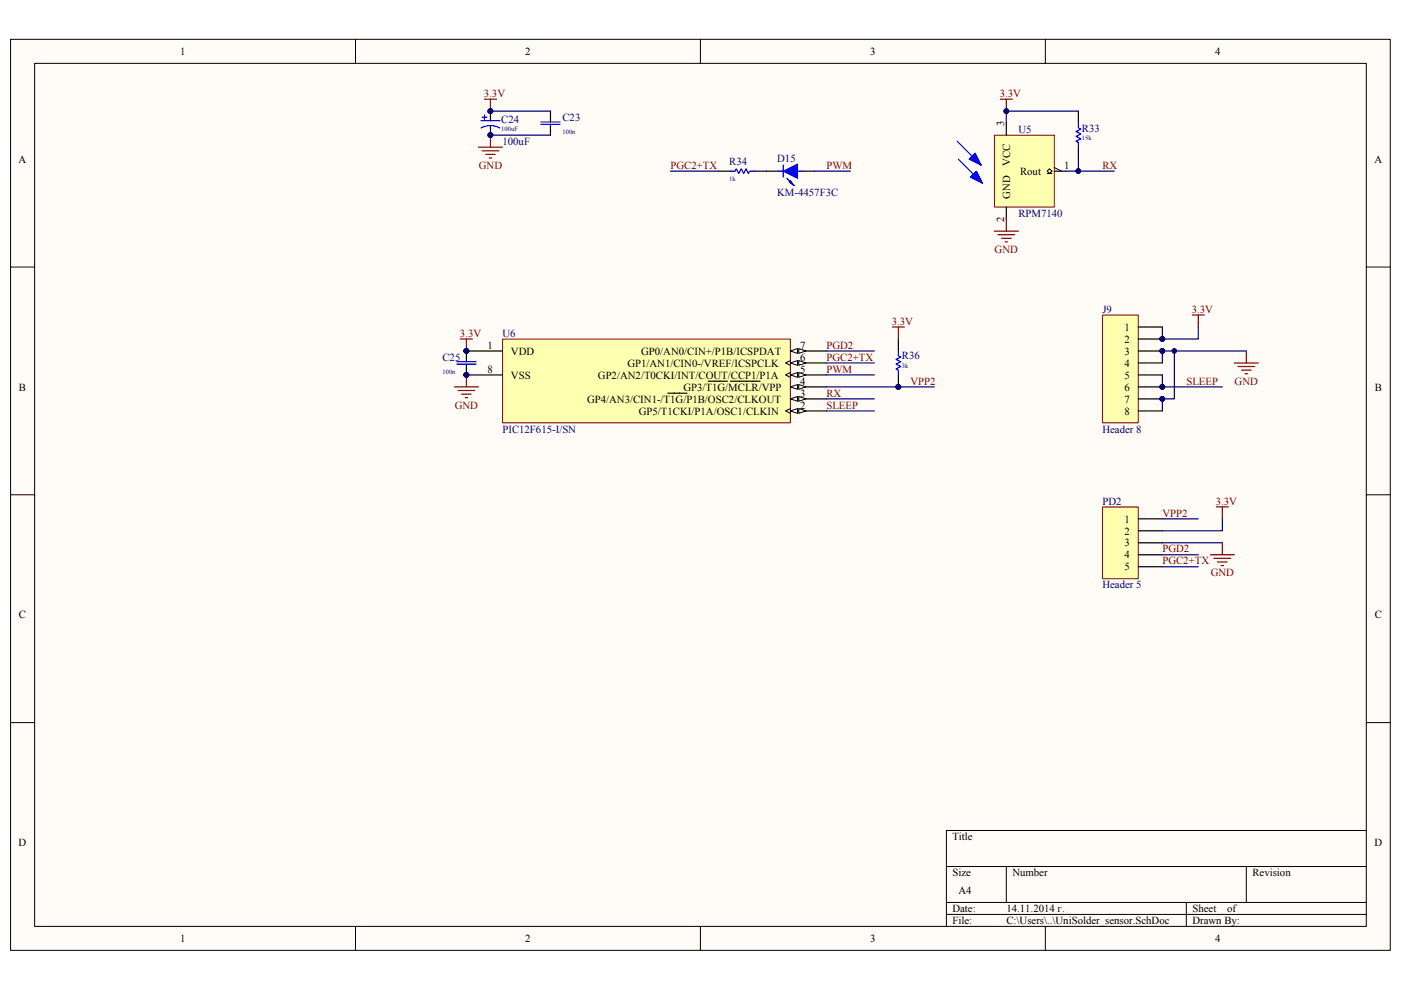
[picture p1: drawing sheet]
<svg xmlns="http://www.w3.org/2000/svg" width="297mm" height="210mm" viewBox="0 0 297 210" stroke-linecap="round" stroke-linejoin="round" font-family="sans-serif">
<path d="M2.3 8.4h292.5v193.2h-292.5z" fill="#fffcf8"/>
<path d="M2.2 8.3h292.6v193.3h-292.6z" fill="none" stroke="#000" stroke-width=".21"/>
<path d="M7.4 13.5h282.3v183h-282.3z" fill="#fffcf8"/>
<g fill="none" stroke="#000" stroke-width=".21">
<path d="M7.3 13.4h282.4v183.1h-282.4zM75.4 8.3v5.1M148.5 8.3v5.1M221.6 8.3v5.1M2.2 56.6h5.1M289.7 56.6h5.1M2.2 104.9h5.1M289.7 104.9h5.1M2.2 153.3h5.1M289.7 153.3h5.1M289.7 176.1h-89v20.4M75.4 196.5v5.1"/>
<path d="M148.5 196.5v5.1M200.7 183.8h89M200.7 191.4h89M200.7 194h89M213.4 183.8v7.6M221.6 196.5v5.1M251.5 191.4v5.1M264.2 183.8v7.6"/>
</g>
<path d="M106.6 71.9h61v17.8h-61z" fill="#ffffb0"/>
<path d="M106.5 71.9h61.1v17.8h-61.1z" fill="none" stroke="#800000" stroke-width=".21"/>
<path d="M98.9 74.4h7.6M167.6 87.2h7.6" fill="none" stroke="#000" stroke-width=".25"/>
<circle cx="98.9" cy="74.4" r=".49" fill="#000080" stroke="#000080" stroke-width=".21"/>
<path d="M167.6 86.7l-1 .5 1 .5" fill="none" stroke="#000" stroke-width=".21"/>
<g fill="#fffcf8" stroke="#000" stroke-width=".21">
<path d="M167.6 87.2l1.5-.5v1z"/>
<path d="M169.4 86.7l1.5 .5-1.5 .5z"/>
</g>
<path d="M167.6 84.6h7.6" fill="none" stroke="#000" stroke-width=".25"/>
<g fill="#fffcf8" stroke="#000" stroke-width=".21">
<path d="M167.6 84.6l1.5-.5v1z"/>
<path d="M169.4 84.1l1.5 .5-1.5 .5z"/>
</g>
<path d="M141.6 83.4h4.1M167.6 82.1h7.6" fill="none" stroke="#000" stroke-width=".25"/>
<g fill="#fffcf8" stroke="#000" stroke-width=".21">
<path d="M167.6 82.1l1.5-.5v1z"/>
<path d="M169.4 81.6l1.5 .5-1.5 .5z"/>
</g>
<path d="M167.6 79.5h7.6M150.2 80.9h4M154.9 80.9h6.2" fill="none" stroke="#000" stroke-width=".25"/>
<path d="M167.6 79l-1 .5 1 .5" fill="none" stroke="#000" stroke-width=".21"/>
<g fill="#fffcf8" stroke="#000" stroke-width=".21">
<path d="M167.6 79.5l1.5-.5v1z"/>
<path d="M169.4 79l1.5 .5-1.5 .5z"/>
</g>
<path d="M167.6 77h7.6" fill="none" stroke="#000" stroke-width=".25"/>
<path d="M167.6 76.5l-1 .5 1 .5" fill="none" stroke="#000" stroke-width=".21"/>
<g fill="#fffcf8" stroke="#000" stroke-width=".21">
<path d="M167.6 77l1.5-.5v1z"/>
<path d="M169.4 76.5l1.5 .5-1.5 .5z"/>
</g>
<path d="M167.6 74.4h7.6" fill="none" stroke="#000" stroke-width=".25"/>
<g fill="#fffcf8" stroke="#000" stroke-width=".21">
<path d="M167.6 74.4l1.5-.5v1.1z"/>
<path d="M169.4 73.9l1.5 .5-1.5 .6z"/>
</g>
<path d="M104 23.6v2M104 26.6v2.1M116.7 23.6v2.3M116.7 26.4v2.3M162.5 36.3h2.5M170.1 36.3h2.6M98.9 77.2v2.3h7.6M98.9 74.4v2.3" fill="none" stroke="#000" stroke-width=".25"/>
<g fill="#000080" stroke="#000080" stroke-width=".21">
<circle cx="98.9" cy="79.5" r=".49"/>
<circle cx="98.9" cy="74.4" r=".49"/>
<circle cx="104" cy="28.7" r=".5"/>
<circle cx="104" cy="23.6" r=".5"/>
</g>
<g fill="none" stroke="#800000" stroke-width=".25">
<path d="M101.4 31.2h5.1M102.2 32h3.6M102.7 21h2.6M103 32.7h2M103.7 33.5h.5M104 21v2.6M104 28.7v2.5M97.6 71.9h2.6M98.9 71.9v2.5M98.9 79.5v2.6M96.3 82.1h5.1M97.1 82.8h3.6"/>
<path d="M97.9 83.6h2M98.6 84.3h.5"/>
</g>
<path d="M102 25.6h4M102 27.1l1.2-.4 .8-.1 1.2 .2 .8 .4M102.2 24.8h1M102.7 24.3v1.1M114.7 25.9h4M114.7 26.4h4M165 36.3h5.1M166 35v2.6M166.8 37.8l1.5 1.5-.7-1-.3 .3 1 .7M96.9 76.7h4M96.9 77.2h4" fill="none" stroke="#00f" stroke-width=".25"/>
<path d="M104 23.6h12.7M104 28.7h12.7M142.1 36.3h10.2M172.7 36.3h7.6" fill="none" stroke="#000080" stroke-width=".25"/>
<path d="M166 36.3l3.1-1.5v3z" fill="#00f" stroke="#00f" stroke-width=".21"/>
<path d="M210.9 28.7h12.6v15.2h-12.6z" fill="#ffffb0"/>
<path d="M210.8 28.7h12.7v15.2h-12.7z" fill="none" stroke="#800000" stroke-width=".21"/>
<path d="M213.4 26.1v2.6M223.5 36.3h2.6M228.6 23.6v2.5M228.6 31.2v2.6M213.4 43.9v2.6M190.5 71.9v2.5M190.5 79.5v2.6" fill="none" stroke="#000" stroke-width=".25"/>
<path d="M222 36.8h1M222 36.3l.5-.5 .5 .5-.5 .5zM223.5 35.5l1.6 .8" fill="none" stroke="#000" stroke-width=".21"/>
<path d="M202.9 30l5.1 5M203.2 33.8l5.1 5M228.6 26.1v1l.5 .3-1 .5 1 .5-1 .5 1 .5-1 .6 .5 .2v1M190.5 74.4v1.1l.5 .2-1 .5 1 .5-1 .5 1 .5-1 .6 .5 .2v1" fill="none" stroke="#00f" stroke-width=".25"/>
<g fill="#00f" stroke="#00f" stroke-width=".25">
<path d="M205.5 33.8l1.3-1.3 1.2 2.5z"/>
<path d="M205.7 37.6l1.3-1.3 1.3 2.5z"/>
</g>
<g fill="none" stroke="#800000" stroke-width=".25">
<path d="M212.1 21h2.5M213.4 21v2.6M210.8 49h5.1M211.6 49.8h3.6M212.3 50.5h2.1M213.1 51.3h.5M213.4 46.5v2.5M189.2 69.4h2.5M190.5 69.4v2.5M252.8 66.8h2.5M254.1 66.8v2.6M261.7 77h5.1"/>
<path d="M262.5 77.7h3.5M263.2 78.5h2.1M264 79.3h.5M264.2 74.4v2.6"/>
</g>
<g fill="#000080" stroke="#000080" stroke-width=".21">
<circle cx="213.3" cy="23.6" r=".49"/>
<circle cx="228.6" cy="36.3" r=".49"/>
<circle cx="190.5" cy="82.1" r=".5"/>
</g>
<path d="M228.6 23.6h-15.2v2.5M228.6 33.8v2.5h-2.5M228.6 36.3h7.7M175.2 82.1h22.9" fill="none" stroke="#000080" stroke-width=".25"/>
<path d="M233.8 66.8h7.5v22.9h-7.5z" fill="#ffffb0"/>
<path d="M233.7 66.8h7.6v22.9h-7.6z" fill="none" stroke="#800000" stroke-width=".21"/>
<path d="M152.3 36.3h2.6M160 36.3h2.5M241.3 69.4h5.1M241.3 71.9h5.1M241.3 74.4h5.1M241.3 77h5.1M241.3 79.5h5.1M241.3 82.1h5.1M241.3 84.6h5.1M241.3 87.2h5.1" fill="none" stroke="#000" stroke-width=".25"/>
<g fill="#000080" stroke="#000080" stroke-width=".21">
<circle cx="246.4" cy="71.9" r=".5"/>
<circle cx="246.4" cy="74.4" r=".5"/>
<circle cx="246.4" cy="82.1" r=".5"/>
<circle cx="246.4" cy="84.6" r=".5"/>
<circle cx="249" cy="74.4" r=".5"/>
</g>
<path d="M246.4 79.5v2.6h12.8M246.4 69.4v2.5h7.7v-2.5M249 74.4v10.2h-2.6v2.6M264.2 74.4h-17.8v2.6M246.4 117.7h7.7M246.4 115.1h12.8M246.4 110h7.7M259.2 110v2.6h-12.8M246.4 120.2h7.7" fill="none" stroke="#000080" stroke-width=".25"/>
<path d="M154.9 36.3h1l.2-.5 .5 1 .5-1 .6 1 .5-1 .5 1 .2-.5h1.1" fill="none" stroke="#00f" stroke-width=".25"/>
<path d="M256.6 117.7h5.1M257.4 118.4h3.5M257.9 107.5h2.5M258.1 119.2h2.1M258.9 120h.5M259.2 107.5v2.5M259.2 115.1v2.6" fill="none" stroke="#800000" stroke-width=".25"/>
<path d="M233.8 107.5h7.5v15.2h-7.5z" fill="#ffffb0"/>
<path d="M233.7 107.5h7.6v15.2h-7.6z" fill="none" stroke="#800000" stroke-width=".21"/>
<path d="M241.3 110h5.1M241.3 112.6h5.1M241.3 115.1h5.1M241.3 117.7h5.1M241.3 120.2h5.1" fill="none" stroke="#000" stroke-width=".25"/>
<path d="M175.2 74.4h10.2M175.2 77h10.2M175.2 79.5h10.2M175.2 84.6h10.2M175.2 87.2h10.2" fill="none" stroke="#000080" stroke-width=".25"/>
<g font-size="2.3">
<text x="38.2" y="11.7">1</text>
<text x="111.4" y="11.7">2</text>
<text x="184.5" y="11.7">3</text>
<text x="257.6" y="11.7">4</text>
<text x="212.9" y="26.6" transform="rotate(-90 212.9 26.6)">3</text>
<text x="4" y="34.5">A</text>
<text x="214.2" y="35.2" transform="rotate(-90 214.2 35.2)">VCC</text>
<text x="225.6" y="35.8">1</text>
<text x="291.4" y="34.5">A</text>
<text x="216.3" y="37.1">Rout</text>
<text x="212.9" y="47.1" transform="rotate(-90 212.9 47.1)">2</text>
<text x="214.2" y="42.2" transform="rotate(-90 214.2 42.2)">GND</text>
<text x="238.4" y="70.1">1</text>
<text x="103.4" y="74">1</text>
<text x="108.3" y="75.2">VDD</text>
<text x="133" y="77.8">GP1/AN1/CIN0-/VREF/ICSPCLK</text>
<text x="135.9" y="75.2">GP0/AN0/CIN+/P1B/ICSPDAT</text>
<text x="169.6" y="74">7</text>
<text x="169.6" y="76.5">6</text>
<text x="238.4" y="72.7">2</text>
<text x="238.4" y="75.2">3</text>
<text x="238.4" y="77.8">4</text>
<text x="4" y="82.8">B</text>
<text x="103.4" y="79">8</text>
<text x="108.3" y="80.3">VSS</text>
<text x="126.8" y="80.3">GP2/AN2/T0CKI/INT/COUT/CCP1/P1A</text>
<text x="144.9" y="82.8">GP3/T1G/MCLR/VPP</text>
<text x="169.6" y="79">5</text>
<text x="169.6" y="81.6">4</text>
<text x="238.4" y="80.3">5</text>
<text x="238.4" y="82.8">6</text>
<text x="291.5" y="82.8">B</text>
<text x="124.5" y="85.4">GP4/AN3/CIN1-/T1G/P1B/OSC2/CLKOUT</text>
<text x="135.4" y="87.9">GP5/T1CKI/P1A/OSC1/CLKIN</text>
<text x="169.6" y="86.7">2</text>
<text x="169.6" y="84.1">3</text>
<text x="238.4" y="85.4">7</text>
<text x="238.4" y="87.9">8</text>
<text x="238.4" y="110.8">1</text>
<text x="238.4" y="113.4">2</text>
<text x="238.4" y="115.9">3</text>
<text x="238.4" y="118.4">4</text>
<text x="238.4" y="121">5</text>
<text x="4" y="131.2">C</text>
<text x="291.5" y="131.2">C</text>
<text x="4" y="179.5">D</text>
<text x="201.9" y="178.2">Title</text>
<text x="291.4" y="179.5">D</text>
<text x="201.9" y="185.8">Size</text>
<text x="214.6" y="185.8">Number</text>
<text x="265.5" y="185.8">Revision</text>
<text x="203.2" y="189.7">A4</text>
<text x="201.9" y="193.5">Date:</text>
<text x="201.9" y="196">File:</text>
<text x="213.4" y="193.5">14.11.2014 г.</text>
<text x="213.4" y="196">C:\Users\..\UniSolder_sensor.SchDoc</text>
<text x="252.8" y="196">Drawn By:</text>
<text x="252.8" y="193.5">Sheet</text>
<text x="260.2" y="193.5">of</text>
<text x="38.2" y="199.8">1</text>
<text x="111.4" y="199.8">2</text>
<text x="184.5" y="199.8">3</text>
<text x="257.6" y="199.8">4</text>
</g>
<g font-size="2.3" fill="#800000">
<text x="102.6" y="20.6">3.3V</text>
<text x="212" y="20.6">3.3V</text>
<text x="101.5" y="35.8">GND</text>
<text x="142.2" y="35.8">PGC2+TX</text>
<text x="175.2" y="35.8">PWM</text>
<text x="233.7" y="35.8">RX</text>
<text x="210.9" y="53.6">GND</text>
<text x="97.5" y="71.4">3.3V</text>
<text x="189.1" y="68.9">3.3V</text>
<text x="252.7" y="66.3">3.3V</text>
<text x="175.2" y="76.5">PGC2+TX</text>
<text x="175.2" y="74">PGD2</text>
<text x="175.2" y="79">PWM</text>
<text x="193" y="81.6">VPP2</text>
<text x="251.5" y="81.6">SLEEP</text>
<text x="261.8" y="81.6">GND</text>
<text x="96.4" y="86.7">GND</text>
<text x="175.2" y="84.1">RX</text>
<text x="175.2" y="86.7">SLEEP</text>
<text x="257.8" y="107">3.3V</text>
<text x="246.4" y="109.6">VPP2</text>
<text x="246.4" y="119.7">PGC2+TX</text>
<text x="246.4" y="117.2">PGD2</text>
<text x="256.7" y="122.3">GND</text>
</g>
<g font-size="2.3" fill="#000080">
<text x="106.3" y="26.1">C24</text>
<text x="119.2" y="25.6">C23</text>
<text x="215.9" y="28.2">U5</text>
<text x="229.4" y="27.9">R33</text>
<text x="106.5" y="30.7">100uF</text>
<text x="154.6" y="35.1">R34</text>
<text x="164.8" y="34.3">D15</text>
<text x="164.8" y="41.7">KM-4457F3C</text>
<text x="215.9" y="46">RPM7140</text>
<text x="106.5" y="71.4">U6</text>
<text x="233.7" y="66.3">J9</text>
<text x="93.8" y="76.5">C25</text>
<text x="191.2" y="76.2">R36</text>
<text x="106.5" y="91.8">PIC12F615-I/SN</text>
<text x="233.7" y="91.8">Header 8</text>
<text x="233.7" y="107">PD2</text>
<text x="233.7" y="124.8">Header 5</text>
</g>
<g font-size="1.4" fill="#000080">
<text x="106.3" y="27.9">100uF</text>
<text x="119.2" y="28.4">100n</text>
<text x="229.4" y="29.7">15k</text>
<text x="154.6" y="38.3">1k</text>
<text x="191.2" y="78">3k</text>
<text x="93.8" y="79.2">100n</text>
</g>
</svg>
